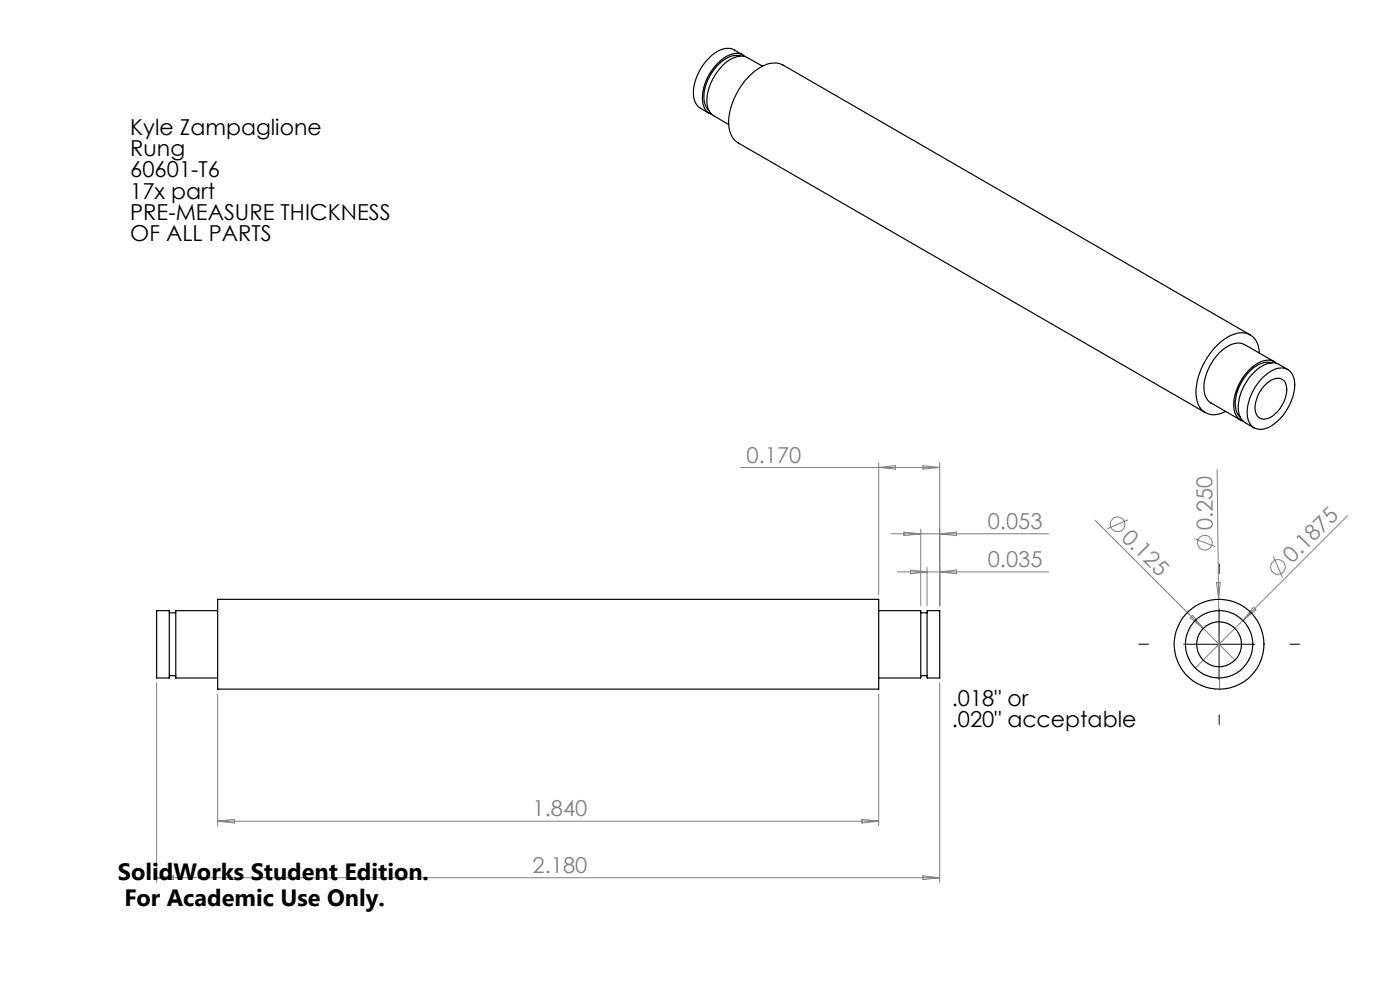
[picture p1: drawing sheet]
<svg xmlns="http://www.w3.org/2000/svg" width="297mm" height="210mm" viewBox="0 0 297 210" stroke-linecap="round" stroke-linejoin="round" font-family="sans-serif">
<g fill="none" stroke="#808080" stroke-width=".21">
<path d="M157.1 99.2h42.3M186.4 98.1v28M186.4 99.2l3.6-.4v.7zM195.8 98.8l3.6 .4-3.6 .3zM199.4 98.1v30.4M258.2 99.6l.5 46.6M189 113.2h33.5M191.8 112.9l3.5 .3-3.5 .4zM195.3 112.2v16.3M199.4 113.2l3.5-.3v.7zM232.3 110.3l23 23M239.3 110.3l-4.4 1.9"/>
<path d="M253.4 114.3l4.4 1.7M270.2 118.1l1.9 4.4M285.9 109.4l-22.2 22.2M190.3 121.3h32.2M193.1 120.9l3.6 .4-3.6 .4zM196.7 120.3v8.2M199.4 121.3l3.5-.4v.8zM252.5 131l.5-.5 2.3 2.8zM255.3 133.3l6.7 6.7M258.1 123.6h.8l-.4 3.5zM263.7 131.6l-10.1 10.1M265.9 128.8l.6 .6-2.8 2.2z"/>
<path d="M33.2 144.8v42.4M46.2 147.2v28M186.4 147.2v28M199.4 144.8v42.4M46.2 174.2h140.2M46.2 174.2l3.5-.4v.8zM182.8 173.8l3.6 .4-3.6 .4zM33.2 186.2h166.2M33.2 186.2l3.6-.4v.8zM195.8 185.8l3.6 .4-3.6 .4z"/>
<circle cx="237.1" cy="111.2" r="1.56"/>
<circle cx="255.6" cy="115.1" r="1.56"/>
<circle cx="271.1" cy="120.3" r="1.56"/>
</g>
<path d="M243.6 136.6h-2M258.6 121.6v-2M273.6 136.6h2.1M258.6 151.6v2.1" fill="none" stroke="#000" stroke-width=".21" stroke-dasharray="15.2 1.3 1.3 1.3"/>
<path d="M251.1 136.7h15M258.6 129.2v15" fill="none" stroke="#000" stroke-width=".21"/>
<g fill="none" stroke="#000" stroke-width=".25">
<path d="M157 11.9a4.5 4.5 0 0 0-4.4 1.6 9.3 9.3 0 0 0-3 8.7l.8 1.2M157.6 11.7a4.6 4.6 0 0 0-3.4-1.4 8.3 8.3 0 0 0-5.9 4.9 7.8 7.8 0 0 0-.7 6.7 5.8 5.8 0 0 0 2.9 2.2M158 12a3.1 3.1 0 0 0-3.8-.1 10.7 10.7 0 0 0-5.1 9.9 2.76 2.76 0 0 0 1.9 2.5M161.7 14l-3.1-1.8a4.2 4.2 0 0 0-4.7 1.2 10.8 10.8 0 0 0-3.9 9 3.2 3.2 0 0 0 1.4 2.2l3.2 1.8M265.2 71l-99.1-57.2a5.1 5.1 0 0 0-5.3 .8 15 15 0 0 0-6.2 11.7 4.7 4.7 0 0 0 2 4l99.1 57.2M267.2 74.9a4.1 4.1 0 0 0-3.1-4.2 7.4 7.4 0 0 0-6.4 3 14.1 14.1 0 0 0-3.9 10.7 3.8 3.8 0 0 0 6.1 2.9h.1M269.7 77a4.6 4.6 0 0 0-4.3 1.5 9.4 9.4 0 0 0-3.1 8.8l.8 1.1M270.3 76.7l-6.3-3.6a4.3 4.3 0 0 0-4.7 1.2 10.8 10.8 0 0 0-3.8 8.9 3.2 3.2 0 0 0 1.4 2.3l6.3 3.6M270.8 77.1a3.5 3.5 0 0 0-4.5 .3 10.9 10.9 0 0 0-4.5 9.5 2.9 2.9 0 0 0 1.9 2.4M273.2 78.4a5.1 5.1 0 0 0-3.4-1.4 8.5 8.5 0 0 0-5.9 4.9 8.1 8.1 0 0 0-.7 6.7 5.3 5.3 0 0 0 2.8 2.2M267.9 80.1a5.1 5.1 0 0 1 4.9-1.9 3.7 3.7 0 0 1 1.8 4.2 10.8 10.8 0 0 1-6.1 8.5 2.87 2.87 0 0 1-3.9-3 11.2 11.2 0 0 1 3.3-7.8zM268.6 81.5a2.77 2.77 0 0 1 3.7-.8 4.4 4.4 0 0 1 0 4.6 5.9 5.9 0 0 1-4.2 3.6 2.29 2.29 0 0 1-1.8-3l.6-2.1 .7-1.2z"/>
<path d="M33.2 129.5h2.7v14.3h-2.7zM35.9 130h1.4M46.2 127.1h140.2v19.1h-140.2zM46.2 129.5h-8.9v14.3h8.9M186.4 129.5h8.9v14.3h-8.9M195.3 130h1.4M196.7 129.5h2.7v14.3h-2.7zM35.9 143.3h1.4M195.3 143.3h1.4"/>
<circle cx="258.6" cy="136.7" r="9.5"/>
<circle cx="258.6" cy="136.7" r="4.8"/>
<circle cx="258.6" cy="136.7" r="7.1"/>
</g>
<g font-size="5">
<text x="25" y="186.7">SolidWorks Student Edition.</text>
<text x="26.4" y="192.2">For Academic Use Only.</text>
</g>
<g font-size="4.7">
<text x="27.6" y="28.6">Kyle Zampaglione</text>
<text x="27.6" y="33.1">Rung</text>
<text x="27.6" y="37.6">60601-T6</text>
<text x="27.6" y="42.2">17x part</text>
<text x="27.6" y="46.7">PRE-MEASURE THICKNESS</text>
<text x="27.6" y="51.2">OF ALL PARTS</text>
<text x="201.9" y="149.8">.018&quot; or</text>
<text x="201.9" y="154.3">.020&quot; acceptable</text>
</g>
<g font-size="4.7" fill="#808080">
<text x="158.4" y="98.1">0.170</text>
<text x="209.6" y="112.2">0.053</text>
<text x="257.3" y="112.5" transform="rotate(-91 257.3 112.5)">0.250</text>
<text x="237.7" y="114.2" transform="rotate(45 237.7 114.2)">0.125</text>
<text x="274.2" y="119.6" transform="rotate(-45 274.2 119.6)">0.1875</text>
<text x="209.6" y="120.3">0.035</text>
<text x="113" y="173.2">1.840</text>
<text x="113" y="185.2">2.180</text>
</g>
</svg>
